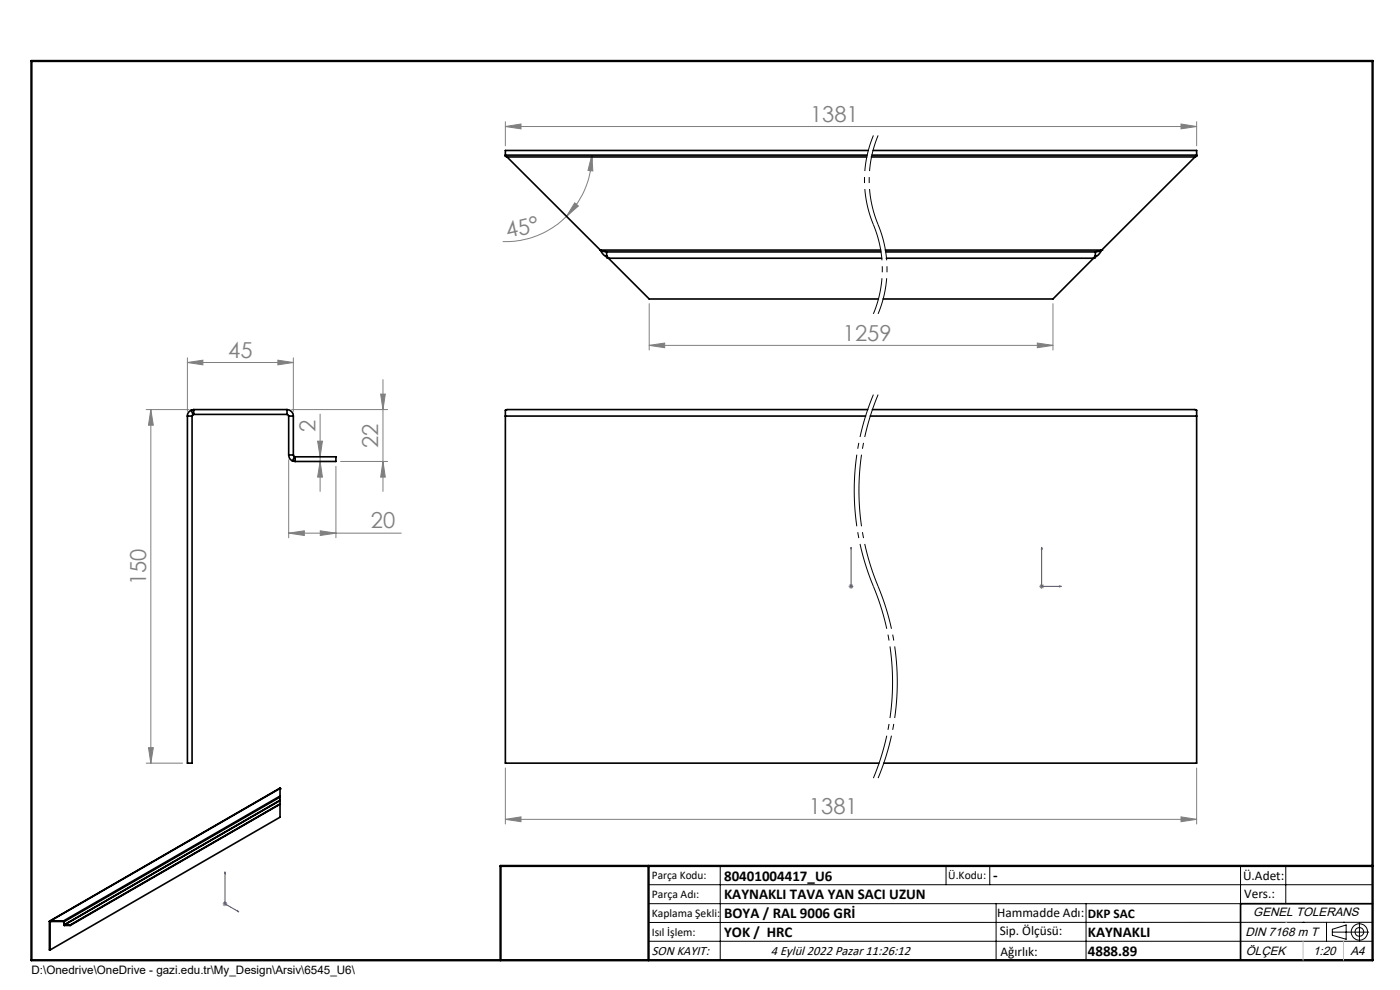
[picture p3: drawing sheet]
<svg xmlns="http://www.w3.org/2000/svg" width="297mm" height="210mm" viewBox="0 0 297 210" stroke-linecap="round" stroke-linejoin="round" font-family="sans-serif">
<path d="M185.3 28.7a24.6 24.6 0 0 0 0 19M186.3 28.7a24.6 24.6 0 0 0 0 19M185.3 47.7a24.6 24.6 0 0 1 0 18.9M186.3 47.7a24.6 24.6 0 0 1 0 18.9" fill="none" stroke="#000" stroke-width=".21" stroke-dasharray="15.2 1.3 1.3 1.3" stroke-dashoffset="7.4" stroke-linecap="butt"/>
<path d="M185.3 83.7a52.9 52.9 0 0 0 0 40.7M186.3 83.7a52.9 52.9 0 0 0 0 40.7M185.3 124.4a52.9 52.9 0 0 1 0 40.7M186.3 124.4a52.9 52.9 0 0 1 0 40.7" fill="none" stroke="#000" stroke-width=".21" stroke-dasharray="15.2 1.3 1.3 1.3" stroke-dashoffset="5.8" stroke-linecap="butt"/>
<g fill="none" stroke="#000" stroke-width=".21">
<path d="M137.6 187.7h153.6M137.6 191.7h153.6M137.6 199.7h153.6M152.8 183.7v20M200.7 183.7v4M210 183.7v4M211.3 191.7v12M230.4 191.7v12M263.2 183.7v20M272.8 183.7v8M276.4 195.6h.1M281.4 195.6v4.1"/>
<path d="M282.6 197.7h7.8M282.6 197.1l3-.9v3l-3-.8zM285 195.6h.1M288.4 195.8v3.8M291.2 195.6l-153.6 .1"/>
<circle cx="288.4" cy="197.7" r="1.74"/>
<circle cx="288.4" cy="197.7" r=".93"/>
</g>
<path d="M180.6 116.1v.4v-.4M180.6 116.1v8.3M221 116.1l.1 .4h-.2zM221 116.1v8.3h4.1M180.6 124.3v.2zM180.6 124.4h.1M224.8 124.3l.3 .1-.3 .1zM47.7 185v6.7l3 1.7M47.7 185l.1 .3-.1-.1zM50.4 193.2l.3 .2-.3-.1z" fill="none" stroke="#00f" stroke-width=".21"/>
<g fill="none" stroke="#808080" stroke-width=".21">
<path d="M107.2 26.8l3.3-.5v1zM107.2 25.8v5.1M107.2 26.8h146.7M125.6 32.9l.2 3.4-1.1-.1zM125.6 32.9a18.3 18.3 0 0 1-5.4 13M250.5 26.3l3.4 .5-3.4 .5zM253.9 25.8v5.1M120.2 45.9a18.2 18.2 0 0 1-13.6 5.4M121.9 43l.8 .7-2.5 2.2zM39.8 76.9l3.2-.5v1zM39.8 75.9v11.4M39.8 76.9h22.4"/>
<path d="M58.9 76.4l3.3 .5-3.3 .5zM62.2 75.9v11.4M137.7 73.3l3.3-.5v1zM137.7 64.4v9.9M137.7 73.3h85.7M220.1 72.8l3.3 .5-3.3 .5zM223.4 64.4v9.9M31 86.9h9.1M32 86.9l.5 3.3h-1zM32 86.9v75M61.2 97.5v16.6M61.9 86.9h20.3"/>
<path d="M67.4 93.6h1l-.5 3.3zM67.9 97.9l.5 3.3h-1zM67.9 87.8v16.4M71.3 98.9v15.2M72.2 97.9h10M80.8 83.6h.9l-.5 3.3zM81.2 80.5v23.7M81.2 97.9l.5 3.3h-.9zM61.2 113.1l3.4-.5v1zM61.2 113.1h23.9M67.9 112.6l3.4 .5-3.4 .5zM180 124.4h1"/>
<path d="M180.2 124l.7 .7M180.6 123.9v1M180.9 124l-.7 .7M220.5 124.4h1M220.6 124l.8 .7M221 123.9v1M221.4 124l-.8 .7M31.5 158.6h1l-.5 3.3zM31 161.9h7.7M107.2 173.8l3.3-.5v1zM107.2 162.9v11.9M107.2 173.8h146.7"/>
<path d="M250.5 173.3l3.4 .5-3.4 .5zM253.9 162.9v11.9M47.2 191.7h1M47.4 191.4l.7 .7M47.7 191.2v1M48.1 191.4l-.7 .7"/>
</g>
<path d="M106.2 203.7h185" fill="none" stroke="#000" stroke-width=".3"/>
<path d="M291.2 191.7h-28v12" fill="none" stroke="#000" stroke-width=".35"/>
<path d="M6.7 12.9h284.5v190.8h-284.5zM137.6 183.7v20M291.2 183.7h-185v20" fill="none" stroke="#000" stroke-width=".5"/>
<path d="M272.8 195.6h.1M276.4 199.7v4M285 199.7v4" fill="none" stroke="#c0c0c0" stroke-width=".21"/>
<g fill="#00f">
<path d="M50.4 193.2l.3 .2-.3-.1zM47.7 185l.1 .3-.1-.1zM224.8 124.3l.3 .1-.3 .1zM221 116.1l.1 .4h-.2z"/>
<path d="M180.6 124.3v.2zM180.6 116.1v.4z"/>
</g>
<g fill="#808080">
<path d="M220.1 72.8l3.3 .5-3.3 .5zM137.7 73.3l3.3-.5v1z"/>
<path d="M250.5 26.3l3.4 .5-3.4 .5zM107.2 26.8l3.3-.5v1z"/>
<path d="M58.9 76.4l3.3 .5-3.3 .5zM39.8 76.9l3.2-.5v1zM67.9 112.6l3.4 .5-3.4 .5zM61.2 113.1l3.4-.5v1z"/>
<path d="M250.5 173.3l3.4 .5-3.4 .5zM107.2 173.8l3.3-.5v1z"/>
<path d="M121.9 43l.8 .7-2.5 2.2zM125.6 32.9l.2 3.4-1.1-.1z"/>
<path d="M80.8 83.6h.9l-.5 3.3zM81.2 97.9l.5 3.3h-.9zM32 86.9l.5 3.3h-1zM31.5 158.6h1l-.5 3.3z"/>
<path d="M67.4 93.6h1l-.5 3.3zM67.9 97.9l.5 3.3h-1z"/>
</g>
<g fill="none" stroke="#000" stroke-width=".35">
<path d="M107.2 32.9v.3l.4 .1M107.2 32.9h76.7M107.6 33.3h76.3M107.6 33.3l19.8 19.7M184.2 31.9h-77v1M184.9 33.3h68.6M185 32.9h68.9M185.2 31.9h68.7v1M253.5 33.3l-19.8 19.7M253.9 32.9v.3l-.4 .1M127.4 53a2.21 2.21 0 0 0 1.3 1.4M127.4 53l1.3 .4"/>
<path d="M127.4 53h59.4M128.7 53.4v.8M128.7 53.4h58.2M128.7 54.2l.4 .6M128.7 54.2v.4l.4 .2M129.1 54.8l8.6 8.6h48.6M129.1 54.8h57.9M187.8 53h45.9M187.9 53.4h44.5M188 54.8h44M232 54.8l-8.6 8.6h-36.1M232.4 53.4v.8"/>
<path d="M232.4 54.2l-.4 .6M232.4 54.2v.4l-.4 .2M233.7 53a2.21 2.21 0 0 1-1.3 1.4M233.7 53l-1.3 .4M39.8 88.3h.9M39.8 88.3v73.6h.9v-73.6M40.6 87a1.3 1.3 0 0 0-.8 1.3M40.6 87l.4 .9M41 87.9l-.3 .4M41.1 86.9v1M41.1 87.9h-.1M41.1 86.9l-.5 .1"/>
<path d="M41.1 87.9h19.8M41.1 86.9h19.8M60.9 86.9a1.39 1.39 0 0 1 1.3 1.4M60.9 87.9l.3 .4M60.9 86.9v1M61.2 96.5a1.3 1.3 0 0 0 .9 1.3M61.2 88.3h1M61.2 88.3v8.2M61.2 96.5h1M62.1 97.8l.5 .1M62.2 96.5l.3 .4M62.2 88.3v8.2"/>
<path d="M62.5 96.9l-.4 .9M62.5 96.9h.1M62.6 96.9v1M62.6 96.9h8.7v1h-8.7M107.2 88.3h76.4M107.2 88.3v73.6h79.3M184.1 86.9h-76.5l-.4 .1v1.3M184.6 88.3h69.3M185.1 86.9h68.4l.4 .1v1.3M253.9 88.3v73.6h-66.4M59.3 167.2h.1M59.3 167.2l-48.8 28.2"/>
<path d="M59.4 167.2h.1M59.4 168.9v.2M59.4 167.3h.1M59.4 169.7v.1M59.4 167.2v1.7M59.4 169.1v4.2l-48.8 28.2M59.4 167.2l-48.8 28.2v6.1M59.4 168.9l-46 26.5M59.4 169.1l-45.8 26.4M59.4 169.7l-45.9 26.4M59.4 170.5l-44.5 25.7M59.4 169.8l-45.7 26.4"/>
<path d="M59.4 170.6l-44.5 25.7M10.5 195.5h.1M10.5 195.5l.1 6M10.5 195.4v.1M10.5 195.4h2.9M10.5 195.4l.1 .1M10.6 195.5h.1M10.6 195.5h2.8M13.4 195.4l.2 .1M13.4 195.5h.1M13.4 195.4v.1M13.5 195.5h.1"/>
<path d="M13.5 196.1l.1 .2M13.5 195.5v.6M13.6 196.3h.1M13.6 195.5l.1 .8M13.6 196.2h1.3M13.6 196.2v.1M13.7 196.3h1.2M14.9 196.2v.1"/>
</g>
<path d="M231.8 54.8a.2 .2 0 0 1 .4 0 .2 .2 0 0 1-.4 0zM233.5 53a.2 .2 0 0 1 .4 0 .2 .2 0 0 1-.4 0zM128.9 54.8a.2 .2 0 0 1 .4 0 .2 .2 0 0 1-.4 0zM127.2 53a.17 .17 0 0 1 .3 0 .17 .17 0 0 1-.3 0z" fill="#000"/>
<g font-size="4.7" fill="#808080">
<text x="171.8" y="25.8">1381</text>
<text x="107.7" y="50.6" transform="rotate(-13 107.7 50.6)">45°</text>
<text x="48.4" y="75.9">45</text>
<text x="178.8" y="72.2">1259</text>
<text x="66.9" y="91.7" transform="rotate(-90 66.9 91.7)">2</text>
<text x="80.3" y="95" transform="rotate(-90 80.3 95)">22</text>
<text x="78.7" y="112.1">20</text>
<text x="31" y="124.1" transform="rotate(-90 31 124.1)">150</text>
<text x="171.6" y="172.8">1381</text>
</g>
<g font-size="3.2">
<text x="153.6" y="186.8">80401004417_U6</text>
<text x="153.6" y="190.8">KAYNAKLI TAVA YAN SACI UZUN</text>
<text x="210.7" y="186.6">-</text>
<text x="153.6" y="194.8">BOYA / RAL 9006 GRİ</text>
<text x="153.6" y="198.8">YOK / HRC</text>
<text x="230.8" y="198.7">KAYNAKLI</text>
<text x="230.8" y="202.8">4888.89</text>
</g>
<g font-size="2.8">
<text x="263.7" y="186.7">Ü.Adet:</text>
<text x="263.9" y="190.5">Vers.:</text>
<text x="211.5" y="194.5">Hammadde Adı:</text>
<text x="230.8" y="194.7">DKP SAC</text>
<text x="138.3" y="202.6">SON KAYIT:</text>
<text x="163.6" y="202.6">4 Eylül 2022 Pazar 11:26:12</text>
<text x="212.1" y="198.4">Sip. Ölçüsü:</text>
<text x="212.2" y="202.7">Ağırlık:</text>
</g>
<g font-size="2.6">
<text x="265.9" y="194.4">GENEL TOLERANS</text>
<text x="264.2" y="198.5">DIN 7168 m T</text>
<text x="264.3" y="202.6">ÖLÇEK</text>
<text x="278.5" y="202.6">1:20</text>
<text x="286.5" y="202.6">A4</text>
</g>
<g font-size="2.5">
<text x="138.3" y="186.4">Parça Kodu:</text>
<text x="138.3" y="190.5">Parça Adı:</text>
<text x="201.2" y="186.5">Ü.Kodu:</text>
<text x="138.3" y="194.5">Kaplama Şekli:</text>
<text x="138.3" y="198.6">Isıl İşlem:</text>
<text x="6.7" y="206.7">D:\Onedrive\OneDrive - gazi.edu.tr\My_Design\Arsiv\6545_U6\</text>
</g>
</svg>
